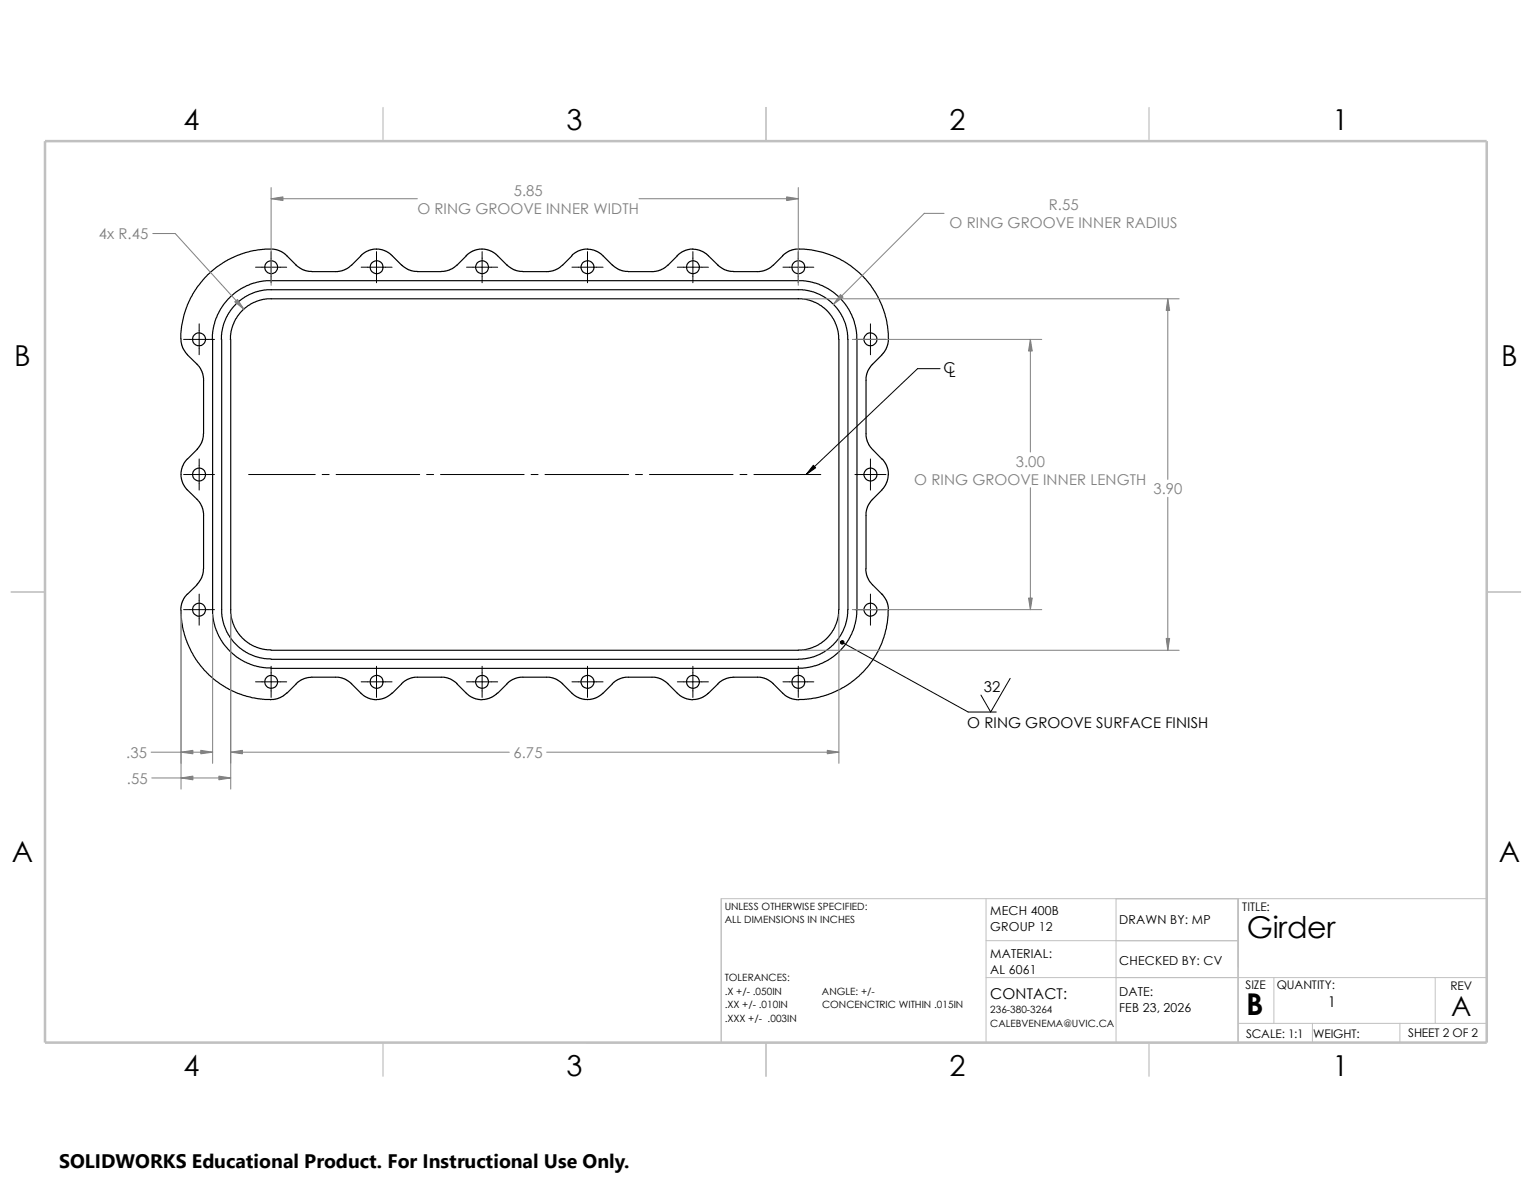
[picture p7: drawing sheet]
<svg xmlns="http://www.w3.org/2000/svg" width="279mm" height="216mm" viewBox="0 0 279 216" stroke-linecap="round" stroke-linejoin="round" font-family="sans-serif">
<path d="M179.8 163.9v26.2M179.8 171.5h46M179.8 178.3h91.3M203.5 163.9v26.2M225.8 163.9v26.2h-119M232.3 178.3v8.3M261.7 178.3v8.3M271.1 163.9h-139.6v26.2M225.8 186.6h45.3M239.4 186.6v3.5M255.3 186.6v3.5" fill="none" stroke="#c0c0c0" stroke-width=".18"/>
<path d="M69.8 19.6v6.1M139.7 19.6v6.1M209.5 19.6v6.1M2 107.9h6.2M271.1 107.9h6.2M69.8 190.1v6.2M139.7 190.1v6.2M209.5 190.1v6.2" fill="none" stroke="#c0c0c0" stroke-width=".21"/>
<path d="M8.2 25.7h262.9v164.4h-262.9z" fill="none" stroke="#c0c0c0" stroke-width=".47"/>
<g fill="none" stroke="#000" stroke-width=".21">
<path d="M54 48.3l-2.2-2.1-.9-.5-1-.3-2.8 .2-2.4 .5-1.9 .7-2.1 1.1-1.3 .9-1.6 1.3-1.6 2-1.1 1.5-.9 2-.6 1.8-.5 2.1-.1 2.3M65.8 46.7l-2.2 2.1-.9 .5-1.1 .2h-5.3l-1-.3-1.3-.9M68.6 45.4l1 .1 1.2 .5 2.4 2.3M68.7 45.4l-1.4 .2-.6 .3-.9 .7M73.2 48.3l1.1 .8 1.3 .4h4.9M85 46.6l.8-.6 .9-.4 .7-.2 1.4 .1 1 .4 .6 .4 2.1 2M85 46.7l-1.6 1.6-.9 .7-.9 .4-1.1 .1M104.3 46.7l-2.2 2.1-.9 .5-1.1 .2h-5.3l-1.3-.4-1-.8M107.1 45.4l1.1 .2 .9 .4 .5 .3 2.1 2M107.1 45.4l-.7 .1-.9 .2-1.2 .9M123.5 46.7l-2.2 2.1-.9 .5-1.1 .2h-5.3l-1.3-.4-1-.8M126.3 45.4l1.2 .2 .9 .4 .5 .3 2 2"/>
<path d="M126.4 45.4l-1.4 .2-.6 .3-.9 .7M142.7 46.7l-2.2 2.1-.9 .5-1.1 .2h-5.3l-1-.3-1.3-.9M145.6 51.1l2.1 .3 1.7 .5 1.7 .8 1.8 1.3 1.4 1.6 1 1.8 .7 2 .3 1.6v51.1l-.5 2.2-1 2.4-1.4 1.7-1.6 1.4-1.8 1.1-1.3 .5-1.5 .4-1.6 .1h-96.2M145.6 52.8l1.6 .2 1.6 .4 1.5 .7 1.6 1.3 1.1 1.3 .7 1.1 .6 1.6 .3 1.7v50.8l-.4 2-.9 2-1.2 1.6-1.4 1.1-1.1 .7-1.3 .5-1.5 .3-1.2 .1h-96.2M145.6 51.2h-97.1l-1.6 .2-1.9 .7-1.9 1.1-1.5 1.4-1.4 1.7-.8 1.7-.5 1.8-.2 2M145.6 52.8h-97l-1.6 .3-1.7 .7-1 .6-1.4 1.1-1.2 1.6-.7 1.5-.5 1.6-.2 1.6M145.6 54.5h-96.9l-1.3 .2-1 .4-1.2 .7-1.2 1-1 1.3-.5 1.2-.4 1.2-.1 1.4M145.6 54.4l1.3 .2 1.2 .3 1.2 .6 1.3 .9 1.1 1.3 .6 1.1 .4 1 .3 1.3v50.1l-.3 2-.7 1.7-1 1.3-1.2 1.1-2.2 1-2 .3h-96.2M145.7 45.4h-.6l-1 .3-1.4 .9M145.7 45.4l2.2 .2 2.2 .4 1.7 .6 2 1 1.2 .7 2.3 2 1.3 1.5 1 1.4 1.2 2.5 1 3.1 .3 3M33 61.8l.3 1.5 .9 1.4M34.2 64.7l2.2 2.2 .6 1.3 .1 .7v10.2l-.1 1.1-.5 1-.5 .7-2.2 2.2-.6 1-.2 .9 .1 1.5 .4 .9 .7 1"/>
<path d="M38.8 61.9v50.2l.1 1.1 .6 1.8 .8 1.6 1.2 1.7 1.3 1.2 1.8 1.2 1.5 .6 1.5 .4 1.8 .1M40.4 61.9l.1 50.5 .3 1.5 .6 1.4 1 1.5 1.1 1.2 1.4 1 1.8 .8 1.5 .3 1.2 .1M42.1 61.9v50.3l.4 1.5 .7 1.4 1.5 1.7 .8 .6 1.4 .7 1.2 .3 1.3 .1M162 61.8l-.1 1-.4 1-.7 .9-2 2.1-.6 1-.3 .9 .1 11.1 .2 .7 .5 1 2.1 2.2M34.2 89.4l2.2 2.1 .5 1 .2 1.1v10.7l-.4 1.3-.8 1M160.8 83.7l.9 1.2 .4 1.6M162 86.5l-.2 1.1-.3 .9-.7 .9-1.8 1.7-.6 1-.4 .9-.1 10.7M33 111.3l.1 2.2 .3 1.5 .5 1.6 .9 2 .9 1.6 1 1.3 1.4 1.6 1.3 1.1 2.3 1.5 1.3 .6 3.1 1 2.2 .3h1.7l1.5-.6 .8-.6M35.9 106.6l-2.3 2.5-.5 1-.1 1.2M157.9 103.7l.1 1.1 .5 1.1 2.3 2.4M160.8 108.3l1 1.4 .3 1.6M162 111.2l-.4 3.5-.7 2.5-.8 1.6-1.5 2.4-1.1 1.2-.8 .9-2.1 1.6-2.3 1.2-2.1 .8-2.3 .5-2.7 .2-1.1-.3-.9-.5-2.1-2.1"/>
<path d="M64.1 124.7l2.4 2.3 1.1 .5 1 .1M64.1 124.7l-1.4-1-.9-.2h-5.5l-1.1 .4-.9 .5-2 2M71.5 126.4l-1.3 .9-1.5 .3M83.4 124.7l-1.1-.8-1.3-.4h-5.4l-1 .2-.9 .5-2.2 2.2M83.4 124.7l2.1 2.1 1.3 .7 1 .1 1-.1 1.1-.5 .8-.6M102.6 124.7l-1.4-1-1-.2h-5.4l-.9 .2-1 .5-2.1 2.2M121.8 124.7l2.4 2.3 1.1 .5 1 .1M121.8 124.7l-1.4-1-.9-.2h-5.7l-1 .4-.8 .5-2.1 2.1-.6 .5-.9 .4-1.3 .2-1.1-.2-.9-.4-.6-.4-1.9-1.9M141.1 124.7l-1.4-1-1-.2h-5.5l-1.1 .4-.9 .5-2.1 2.1-.8 .6-1 .4-.9 .1"/>
<circle cx="49.5" cy="48.7" r="1.18"/>
<circle cx="68.7" cy="48.7" r="1.17"/>
<circle cx="87.9" cy="48.7" r="1.18"/>
<circle cx="107.2" cy="48.7" r="1.18"/>
<circle cx="126.4" cy="48.7" r="1.18"/>
<circle cx="145.6" cy="48.7" r="1.18"/>
<circle cx="36.3" cy="61.9" r="1.19"/>
<circle cx="158.7" cy="61.9" r="1.19"/>
<circle cx="36.3" cy="86.5" r="1.18"/>
<circle cx="158.8" cy="86.5" r="1.18"/>
<circle cx="36.3" cy="111.2" r="1.18"/>
<circle cx="158.8" cy="111.2" r="1.18"/>
<circle cx="49.5" cy="124.3" r="1.18"/>
<circle cx="68.7" cy="124.3" r="1.17"/>
<circle cx="87.9" cy="124.3" r="1.18"/>
<circle cx="107.2" cy="124.3" r="1.18"/>
<circle cx="126.4" cy="124.3" r="1.18"/>
<circle cx="145.6" cy="124.3" r="1.18"/>
</g>
<g fill="none" stroke="#000" stroke-width=".18">
<path d="M36.3 59.1v5.6M46.6 48.7h5.7M49.4 45.9v5.7M65.9 48.7h5.6M68.7 45.9v5.7M85.1 48.7h5.7M87.9 45.9v5.7M104.3 48.7h5.7M107.1 45.9v5.7M123.5 48.7h5.7M126.4 45.9v5.7M142.8 48.7h5.6"/>
<path d="M145.6 45.9v5.7M158.7 59.1v5.6M33.5 61.9h5.6M155.9 61.9h5.7M171.4 67.2h-4.1l-20.3 19.3M33.5 86.5h5.6M36.3 83.7v5.7M45.3 86.5h12.2M58.8 86.5h1.2M61.3 86.5h15.2M77.8 86.5h1.3M80.3 86.5h15.3"/>
<path d="M96.9 86.5h1.2M99.4 86.5h15.2M115.9 86.5h1.3M118.4 86.5h15.3M135 86.5h1.2M137.5 86.5h12.2M155.9 86.5h5.7M158.7 83.7v5.7M33.5 111.2h5.6M36.3 108.3v5.7M153.6 117.1l23 12.7h5.1M155.9 111.2h5.7"/>
<path d="M158.7 108.3v5.7M46.6 124.3h5.7M49.4 121.5v5.7M65.9 124.3h5.6M68.7 121.5v5.7M85.1 124.3h5.7M87.9 121.5v5.7M104.3 124.3h5.7M107.1 121.5v5.7M123.5 124.3h5.7M126.4 121.5v5.7M142.8 124.3h5.6"/>
<path d="M145.6 121.5v5.7M184.2 123.7l-3.5 6.1-1.8-3.1"/>
</g>
<g fill="#000" stroke="#000" stroke-width=".18">
<path d="M148.3 84.8l.5 .5-1.8 1.2z"/>
<path d="M153.3 117a.32 .32 0 0 1 .6-.1 .32 .32 0 0 1-.2 .5 .32 .32 0 0 1-.4-.3v-.1l.3 .1z" fill-rule="evenodd"/>
</g>
<g fill="none" stroke="#808080" stroke-width=".18">
<path d="M49.4 36.2h26.7M49.4 34.2v17.8M116.5 36.2h29.1M145.6 34.2v17.8M172.2 38.9h-3.6l-16.6 16.6M27.9 42.6h4.1l12.5 13.8M146.4 54.5h68.7M213 54.5v32.9M155.4 61.9h34.6M187.9 61.9v20.5M187.9 88.9v22.3M213 90.7v27.9"/>
<path d="M33 112.1v31.8M38.8 112v27.2M42.1 112v31.9M146.4 118.6h68.7M153 112v27.2M155.4 111.2h34.6M27.6 137.2h11.2M42.1 137.2h50.8M99.7 137.2h53.3M27.7 141.9h14.4"/>
</g>
<g fill="#808080" stroke="#808080" stroke-width=".18">
<path d="M42.1 137.2l2.1-.4v.7z"/>
<path d="M213 54.5l.3 2.1h-.6z"/>
<path d="M187.6 109.1h.7l-.4 2.1z"/>
<path d="M33 137.2l2.2-.4v.7z"/>
<path d="M36.6 136.8l2.2 .4-2.2 .3z"/>
<path d="M153.3 53.7l.5 .5-1.8 1.3z"/>
<path d="M42.8 55l.5-.4 1.2 1.8z"/>
<path d="M150.9 136.8l2.1 .4-2.1 .3z"/>
<path d="M212.7 116.4h.6l-.3 2.2z"/>
<path d="M187.9 61.9l.4 2.1h-.7z"/>
<path d="M143.5 35.9l2.1 .3-2.1 .4z"/>
<path d="M49.4 36.2l2.2-.3v.7z"/>
<path d="M39.9 141.5l2.2 .4-2.2 .3z"/>
<path d="M33 141.9l2.2-.4v.7z"/>
</g>
<path d="M10.8 209.2h104.1v6.7h-104.1z" fill="#fff"/>
<g font-size="5.5">
<text x="227.4" y="171">Girder</text>
<text x="227.3" y="185.2">B</text>
</g>
<g font-size="5.3">
<text x="33.4" y="23.7">4</text>
<text x="103.3" y="23.7">3</text>
<text x="173.1" y="23.7">2</text>
<text x="243" y="23.7">1</text>
<text x="2.6" y="66.8">B</text>
<text x="273.8" y="66.8">B</text>
<text x="2.2" y="157.2">A</text>
<text x="273.3" y="157.2">A</text>
<text x="33.4" y="196.2">4</text>
<text x="103.3" y="196.2">3</text>
<text x="173.1" y="196.2">2</text>
<text x="243" y="196.2">1</text>
</g>
<text font-size="5" x="264.7" y="185.3">A</text>
<text font-size="3.6" x="10.8" y="213">SOLIDWORKS Educational Product. For Instructional Use Only.</text>
<g font-size="2.7" fill="#808080">
<text x="93.7" y="35.7">5.85</text>
<text x="76.1" y="38.9">O RING GROOVE INNER WIDTH</text>
<text x="173.2" y="41.6">O RING GROOVE INNER RADIUS</text>
<text x="191.3" y="38.4">R.55</text>
<text x="18" y="43.6">4x R.45</text>
<text x="166.8" y="88.4">O RING GROOVE INNER LENGTH</text>
<text x="185.3" y="85.1">3.00</text>
<text x="210.3" y="90.1">3.90</text>
<text x="23" y="138.2">.35</text>
<text x="23.1" y="142.9">.55</text>
<text x="93.6" y="138.2">6.75</text>
</g>
<g font-size="2.7">
<text x="172" y="68">C</text>
<text x="173.1" y="68.8">L</text>
<text x="179.5" y="126.2">32</text>
<text x="176.4" y="132.8">O RING GROOVE SURFACE FINISH</text>
<text x="180.6" y="182.1">CONTACT:</text>
<text x="242.1" y="183.6">1</text>
</g>
<g font-size="2.2">
<text x="180.6" y="166.9">MECH 400B</text>
<text x="226.6" y="166.1">TITLE:</text>
<text x="180.6" y="169.8">GROUP 12</text>
<text x="204.1" y="168.4">DRAWN BY: MP</text>
<text x="180.6" y="174.7">MATERIAL:</text>
<text x="180.6" y="177.6">AL 6061</text>
<text x="204.1" y="175.9">CHECKED BY: CV</text>
<text x="204.1" y="181.6">DATE:</text>
<text x="204.1" y="184.6">FEB 23, 2026</text>
<text x="227.2" y="180.4">SIZE</text>
<text x="232.8" y="180.4">QUANTITY:</text>
<text x="264.5" y="180.5">REV</text>
<text x="227.2" y="189.2">SCALE: 1:1</text>
<text x="239.5" y="189.2">WEIGHT:</text>
<text x="256.8" y="189.1">SHEET 2 OF 2</text>
</g>
<g font-size="1.8">
<text x="132.2" y="165.9">UNLESS OTHERWISE SPECIFIED:</text>
<text x="132.2" y="168.4">ALL DIMENSIONS IN INCHES</text>
<text x="132.2" y="178.9">TOLERANCES:</text>
<text x="132.2" y="183.9">.XX +/- .010IN</text>
<text x="132.2" y="181.4">.X +/- .050IN</text>
<text x="149.9" y="181.4">ANGLE: +/-</text>
<text x="149.9" y="183.9">CONCENCTRIC WITHIN .015IN</text>
<text x="180.6" y="184.8">236-380-3264</text>
<text x="132.2" y="186.4">.XXX +/- .003IN</text>
<text x="180.6" y="187.2">CALEBVENEMA@UVIC.CA</text>
</g>
</svg>
